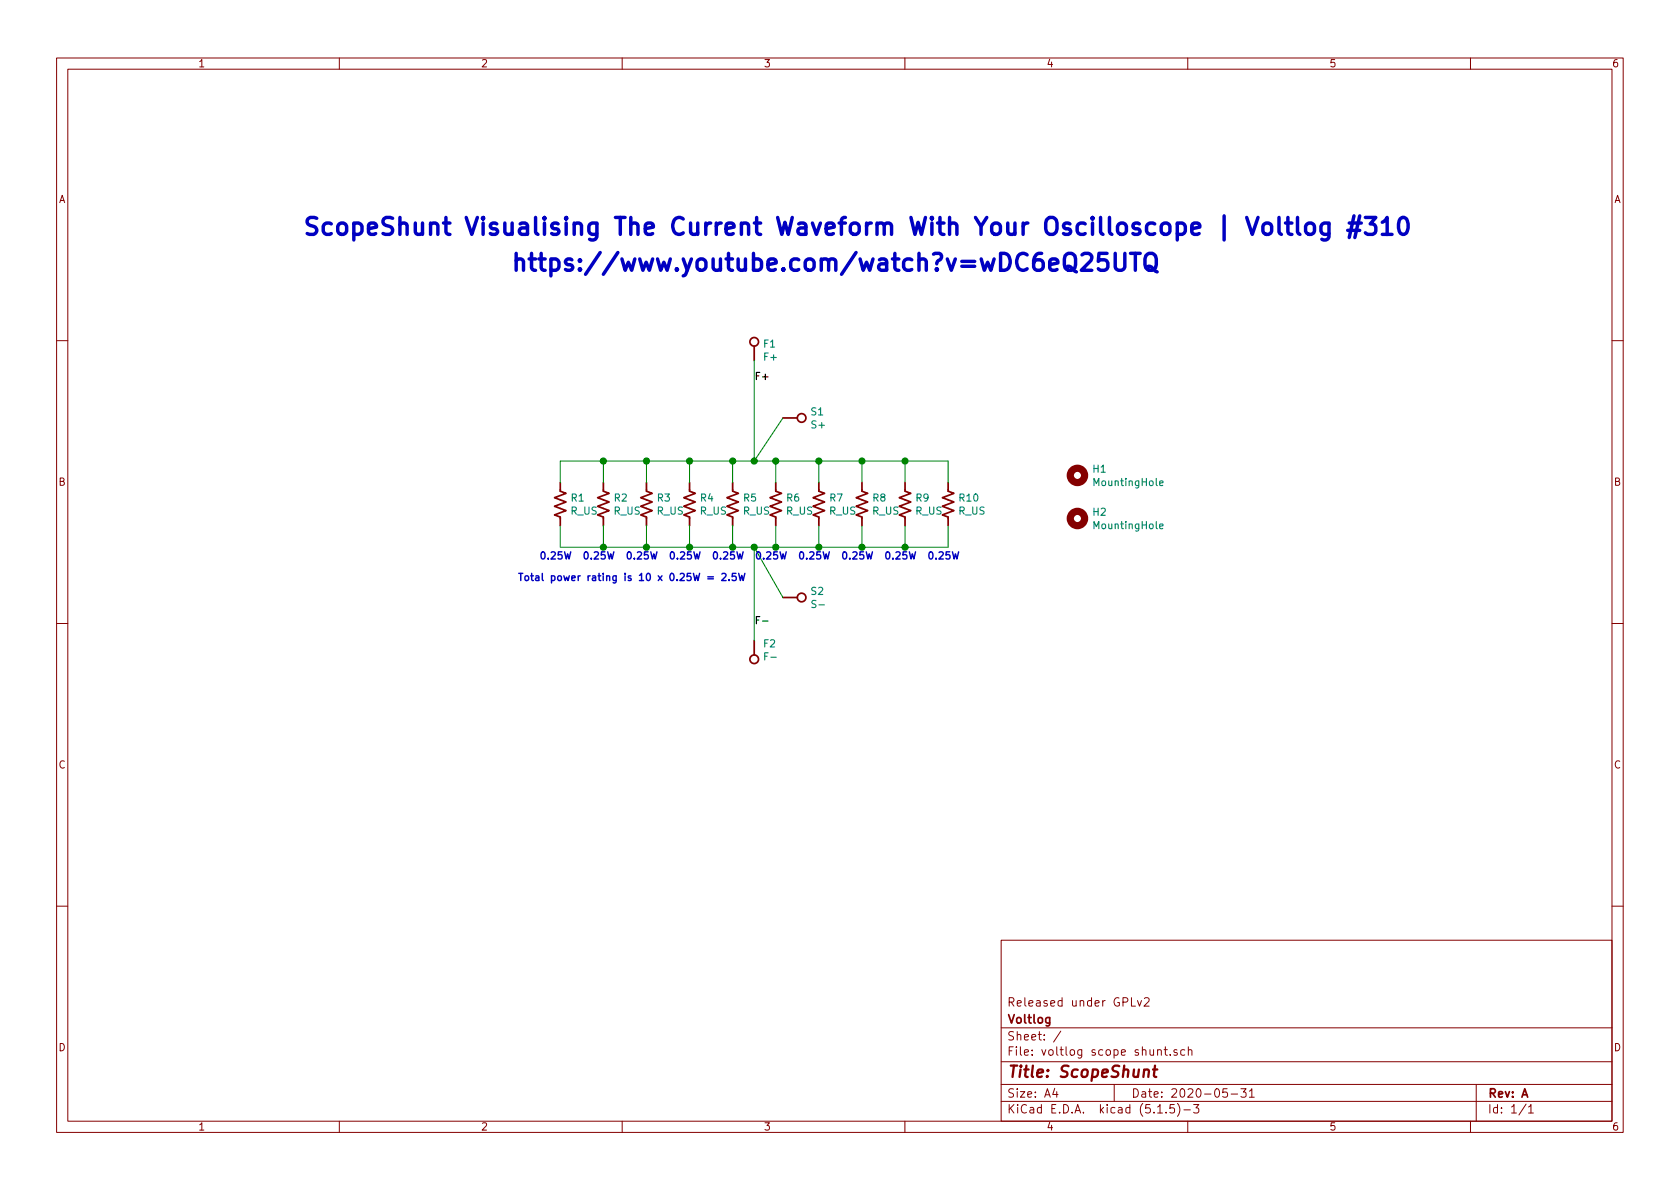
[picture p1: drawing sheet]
EESchema Schematic File Version 4
EELAYER 30 0
EELAYER END
$Descr A4 11693 8268
encoding utf-8
Sheet 1 1
Title "ScopeShunt"
Date "2020-05-31"
Rev "A"
Comp "Voltlog"
Comment1 "Released under GPLv2"
Comment2 ""
Comment3 ""
Comment4 ""
$EndDescr
$Comp
L Device:R_US R1
U 1 1
P 3900 3500
F 0 "R1" H 3968 3546 50  0000 L CNN
F 1 "R_US" H 3968 3455 50  0000 L CNN
F 2 "Resistor_SMD:R_1206_3216Metric" V 3940 3490 50  0001 C CNN
F 3 "~" H 3900 3500 50  0001 C CNN
	1    3900 3500
	1    0    0    -1  
$EndComp
$Comp
L Device:R_US R2
U 1 1
P 4200 3500
F 0 "R2" H 4268 3546 50  0000 L CNN
F 1 "R_US" H 4268 3455 50  0000 L CNN
F 2 "Resistor_SMD:R_1206_3216Metric" V 4240 3490 50  0001 C CNN
F 3 "~" H 4200 3500 50  0001 C CNN
	1    4200 3500
	1    0    0    -1  
$EndComp
$Comp
L Device:R_US R3
U 1 1
P 4500 3500
F 0 "R3" H 4568 3546 50  0000 L CNN
F 1 "R_US" H 4568 3455 50  0000 L CNN
F 2 "Resistor_SMD:R_1206_3216Metric" V 4540 3490 50  0001 C CNN
F 3 "~" H 4500 3500 50  0001 C CNN
	1    4500 3500
	1    0    0    -1  
$EndComp
$Comp
L Device:R_US R4
U 1 1
P 4800 3500
F 0 "R4" H 4868 3546 50  0000 L CNN
F 1 "R_US" H 4868 3455 50  0000 L CNN
F 2 "Resistor_SMD:R_1206_3216Metric" V 4840 3490 50  0001 C CNN
F 3 "~" H 4800 3500 50  0001 C CNN
	1    4800 3500
	1    0    0    -1  
$EndComp
$Comp
L Device:R_US R5
U 1 1
P 5100 3500
F 0 "R5" H 5168 3546 50  0000 L CNN
F 1 "R_US" H 5168 3455 50  0000 L CNN
F 2 "Resistor_SMD:R_1206_3216Metric" V 5140 3490 50  0001 C CNN
F 3 "~" H 5100 3500 50  0001 C CNN
	1    5100 3500
	1    0    0    -1  
$EndComp
$Comp
L Device:R_US R6
U 1 1
P 5400 3500
F 0 "R6" H 5468 3546 50  0000 L CNN
F 1 "R_US" H 5468 3455 50  0000 L CNN
F 2 "Resistor_SMD:R_1206_3216Metric" V 5440 3490 50  0001 C CNN
F 3 "~" H 5400 3500 50  0001 C CNN
	1    5400 3500
	1    0    0    -1  
$EndComp
$Comp
L Device:R_US R7
U 1 1
P 5700 3500
F 0 "R7" H 5768 3546 50  0000 L CNN
F 1 "R_US" H 5768 3455 50  0000 L CNN
F 2 "Resistor_SMD:R_1206_3216Metric" V 5740 3490 50  0001 C CNN
F 3 "~" H 5700 3500 50  0001 C CNN
	1    5700 3500
	1    0    0    -1  
$EndComp
$Comp
L Device:R_US R8
U 1 1
P 6000 3500
F 0 "R8" H 6068 3546 50  0000 L CNN
F 1 "R_US" H 6068 3455 50  0000 L CNN
F 2 "Resistor_SMD:R_1206_3216Metric" V 6040 3490 50  0001 C CNN
F 3 "~" H 6000 3500 50  0001 C CNN
	1    6000 3500
	1    0    0    -1  
$EndComp
$Comp
L Device:R_US R9
U 1 1
P 6300 3500
F 0 "R9" H 6368 3546 50  0000 L CNN
F 1 "R_US" H 6368 3455 50  0000 L CNN
F 2 "Resistor_SMD:R_1206_3216Metric" V 6340 3490 50  0001 C CNN
F 3 "~" H 6300 3500 50  0001 C CNN
	1    6300 3500
	1    0    0    -1  
$EndComp
$Comp
L Device:R_US R10
U 1 1
P 6600 3500
F 0 "R10" H 6668 3546 50  0000 L CNN
F 1 "R_US" H 6668 3455 50  0000 L CNN
F 2 "Resistor_SMD:R_1206_3216Metric" V 6640 3490 50  0001 C CNN
F 3 "~" H 6600 3500 50  0001 C CNN
	1    6600 3500
	1    0    0    -1  
$EndComp
Wire Wire Line
	3900 3350 3900 3200
Wire Wire Line
	3900 3200 4200 3200
Wire Wire Line
	6600 3200 6600 3350
Wire Wire Line
	4200 3350 4200 3200
Connection ~ 4200 3200
Wire Wire Line
	4200 3200 4500 3200
Wire Wire Line
	4500 3350 4500 3200
Connection ~ 4500 3200
Wire Wire Line
	4500 3200 4800 3200
Wire Wire Line
	4800 3350 4800 3200
Connection ~ 4800 3200
Wire Wire Line
	4800 3200 5100 3200
Wire Wire Line
	5100 3350 5100 3200
Connection ~ 5100 3200
Wire Wire Line
	5100 3200 5250 3200
Wire Wire Line
	5400 3350 5400 3200
Connection ~ 5400 3200
Wire Wire Line
	5700 3350 5700 3200
Connection ~ 5700 3200
Wire Wire Line
	5700 3200 6000 3200
Wire Wire Line
	6000 3350 6000 3200
Connection ~ 6000 3200
Wire Wire Line
	6000 3200 6300 3200
Wire Wire Line
	6300 3350 6300 3200
Connection ~ 6300 3200
Wire Wire Line
	6300 3200 6600 3200
Wire Wire Line
	3900 3650 3900 3800
Wire Wire Line
	3900 3800 4200 3800
Wire Wire Line
	6600 3800 6600 3650
Wire Wire Line
	4200 3650 4200 3800
Connection ~ 4200 3800
Wire Wire Line
	4200 3800 4500 3800
Wire Wire Line
	4500 3650 4500 3800
Connection ~ 4500 3800
Wire Wire Line
	4500 3800 4800 3800
Wire Wire Line
	4800 3650 4800 3800
Connection ~ 4800 3800
Wire Wire Line
	4800 3800 5100 3800
Wire Wire Line
	5100 3650 5100 3800
Connection ~ 5100 3800
Wire Wire Line
	5100 3800 5250 3800
Wire Wire Line
	5400 3650 5400 3800
Connection ~ 5400 3800
Wire Wire Line
	5400 3800 5700 3800
Wire Wire Line
	5700 3650 5700 3800
Connection ~ 5700 3800
Wire Wire Line
	5700 3800 6000 3800
Wire Wire Line
	6000 3650 6000 3800
Connection ~ 6000 3800
Wire Wire Line
	6000 3800 6300 3800
Wire Wire Line
	6300 3650 6300 3800
Connection ~ 6300 3800
Wire Wire Line
	6300 3800 6600 3800
Wire Wire Line
	5250 3200 5250 2500
Connection ~ 5250 3200
Wire Wire Line
	5250 3200 5400 3200
Wire Wire Line
	5250 3800 5250 4450
Connection ~ 5250 3800
Wire Wire Line
	5250 3800 5400 3800
Wire Wire Line
	5400 3200 5700 3200
Wire Wire Line
	5450 2900 5250 3200
Wire Wire Line
	5450 4150 5250 3800
$Comp
L Connector:TestPoint S1
U 1 1
P 5450 2900
F 0 "S1" V 5404 3088 50  0000 L CNN
F 1 "S+" V 5495 3088 50  0000 L CNN
F 2 "TestPoint:TestPoint_THTPad_D2.0mm_Drill1.0mm" H 5650 2900 50  0001 C CNN
F 3 "~" H 5650 2900 50  0001 C CNN
	1    5450 2900
	0    1    1    0   
$EndComp
$Comp
L Connector:TestPoint S2
U 1 1
P 5450 4150
F 0 "S2" V 5404 4338 50  0000 L CNN
F 1 "S-" V 5495 4338 50  0000 L CNN
F 2 "TestPoint:TestPoint_THTPad_D2.0mm_Drill1.0mm" H 5650 4150 50  0001 C CNN
F 3 "~" H 5650 4150 50  0001 C CNN
	1    5450 4150
	0    1    1    0   
$EndComp
Text Notes 3750 3900 0    50   ~ 10
0.25W
Text Notes 4050 3900 0    50   ~ 10
0.25W
Text Notes 4350 3900 0    50   ~ 10
0.25W
Text Notes 4650 3900 0    50   ~ 10
0.25W
Text Notes 4950 3900 0    50   ~ 10
0.25W
Text Notes 5250 3900 0    50   ~ 10
0.25W
Text Notes 5550 3900 0    50   ~ 10
0.25W
Text Notes 5850 3900 0    50   ~ 10
0.25W
Text Notes 6150 3900 0    50   ~ 10
0.25W
Text Notes 6450 3900 0    50   ~ 10
0.25W
Text Notes 3600 4050 0    50   ~ 10
Total power rating is 10 x 0.25W = 2.5W
Text Label 5250 2650 0    50   ~ 0
F+
Text Label 5250 4350 0    50   ~ 0
F-
$Comp
L Connector:TestPoint F2
U 1 1
P 5250 4450
F 0 "F2" H 5192 4476 50  0000 R CNN
F 1 "F-" H 5192 4567 50  0000 R CNN
F 2 "TestPoint:TestPoint_THTPad_D2.0mm_Drill1.0mm" H 5450 4450 50  0001 C CNN
F 3 "~" H 5450 4450 50  0001 C CNN
	1    5250 4450
	-1   0    0    1   
$EndComp
$Comp
L Connector:TestPoint F1
U 1 1
P 5250 2500
F 0 "F1" H 5308 2618 50  0000 L CNN
F 1 "F+" H 5308 2527 50  0000 L CNN
F 2 "TestPoint:TestPoint_THTPad_D2.0mm_Drill1.0mm" H 5450 2500 50  0001 C CNN
F 3 "~" H 5450 2500 50  0001 C CNN
	1    5250 2500
	1    0    0    -1  
$EndComp
$Comp
L Mechanical:MountingHole H1
U 1 1
P 7500 3300
F 0 "H1" H 7600 3347 50  0000 L CNN
F 1 "MountingHole" H 7600 3254 50  0000 L CNN
F 2 "MountingHole:MountingHole_3.2mm_M3" H 7500 3300 50  0001 C CNN
F 3 "~" H 7500 3300 50  0001 C CNN
	1    7500 3300
	1    0    0    -1  
$EndComp
$Comp
L Mechanical:MountingHole H2
U 1 1
P 7500 3600
F 0 "H2" H 7600 3647 50  0000 L CNN
F 1 "MountingHole" H 7600 3554 50  0000 L CNN
F 2 "MountingHole:MountingHole_3.2mm_M3" H 7500 3600 50  0001 C CNN
F 3 "~" H 7500 3600 50  0001 C CNN
	1    7500 3600
	1    0    0    -1  
$EndComp
Text Notes 2100 1650 0    118  ~ 24
ScopeShunt Visualising The Current Waveform With Your Oscilloscope | Voltlog #310
Text Notes 3550 1900 0    118  ~ 24
https://www.youtube.com/watch?v=wDC6eQ25UTQ
$EndSCHEMATC
